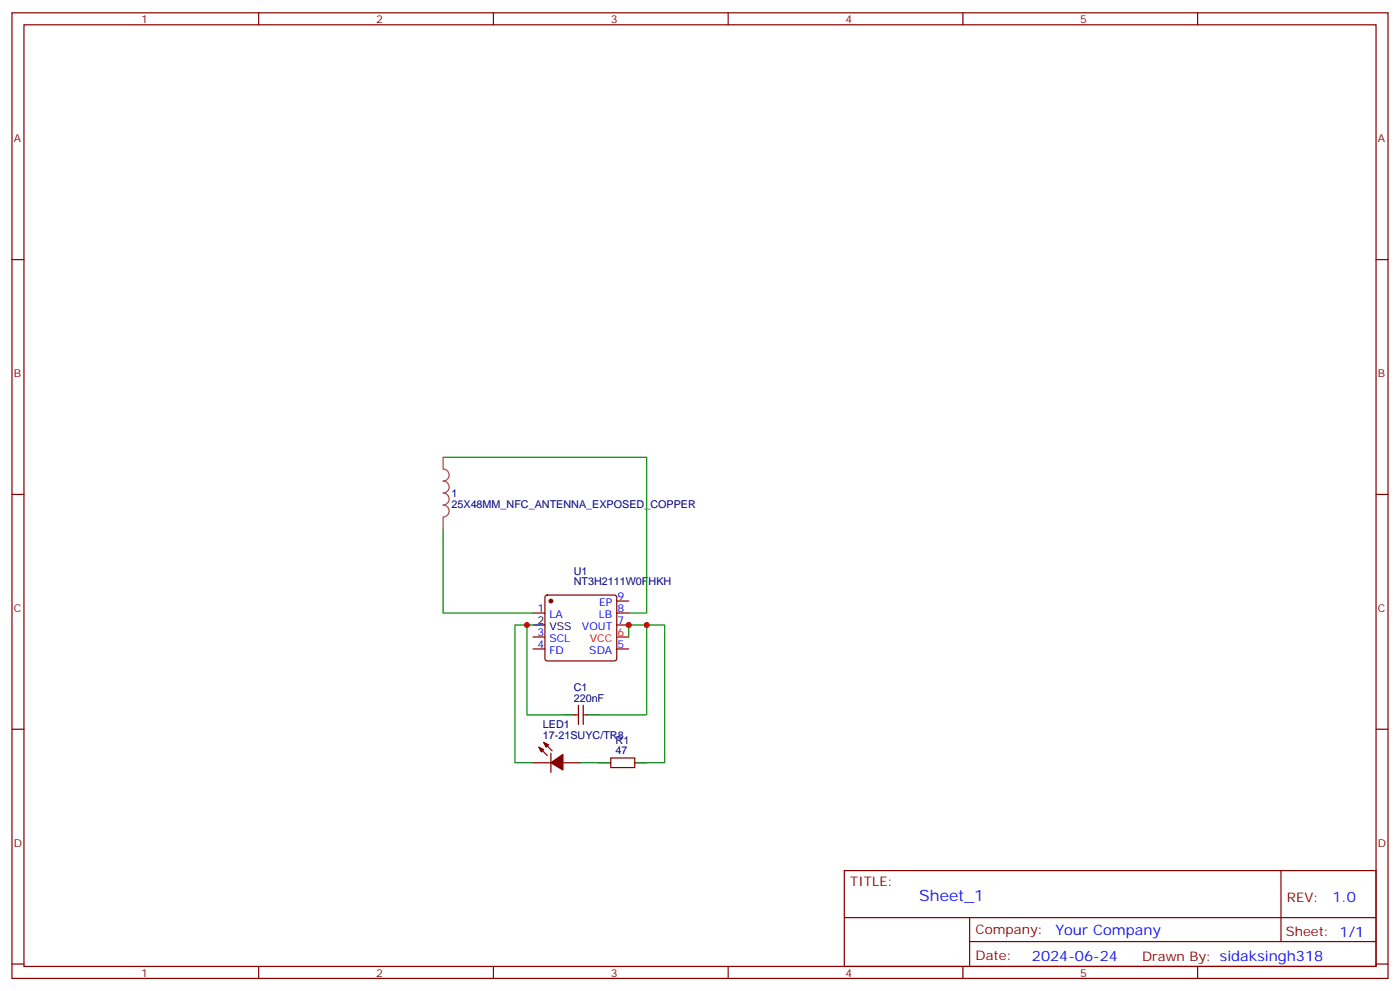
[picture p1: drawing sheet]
<svg xmlns="http://www.w3.org/2000/svg" width="412mm" height="292mm" viewBox="0 0 412 292" stroke-linecap="round" stroke-linejoin="round" font-family="sans-serif">
<g fill="none" stroke="#870000" stroke-width=".35">
<path d="M3.5 3.8h405.4v284.3h-405.4zM7.1 7.3h398.2v277.3h-398.2zM76.2 3.8v3.5M145.3 3.8v3.5M214.5 3.8v3.5M283.6 3.8v3.5M352.8 3.8v3.5M3.5 76.4h3.6M405.3 76.4h3.6M3.5 145.6h3.6M405.3 145.6h3.6M160.7 175.4l.5-.2h19.8l.5 .2 .2 .5v18l-.3 .5-.4 .2h-19.8l-.5-.2-.2-.5v-18z"/>
<path d="M181.7 177h3.5M157 180.5h3.5M157 191.1h3.5M157 187.6h3.5M181.7 180.5h3.5M181.7 184h3.5M181.7 191.1h3.5M3.5 214.7h3.6M160.2 218.6l2.4 2.5M169.3 210.5h1.1M170.4 207.7v5.6M171.8 207.7v5.6"/>
<path d="M171.8 210.5h1.1M405.3 214.7h3.6M157 224.6h5.3M158.7 220l2.5 2.5M162.3 221.8v5.6M165.8 224.6h5.3M179.9 223.2h7.1v2.8h-7.1zM248.7 256.4h156.6v28.2h-156.6zM377.3 256.4v20.9M248.7 270.2h156.5M285.6 277.3h119.6M285.6 270.2v14.1"/>
<path d="M3.5 283.9h3.6M76.2 284.6v3.5M145.3 284.6v3.5M214.5 284.6v3.5M283.6 284.6v3.5M352.8 284.6v3.5M405.3 283.9h3.6"/>
</g>
<path d="M181.7 187.6h3.5" fill="none" stroke="#f00" stroke-width=".35"/>
<path d="M157 184h3.5M165.8 210.5h3.5M172.9 210.5h3.5M176.4 224.6h3.5M187 224.6h3.5" fill="none" stroke="#000" stroke-width=".35"/>
<g fill="#870000" stroke="#870000" stroke-width=".35">
<path d="M158.7 220l1.5 .7-.7 .7z"/>
<path d="M160.2 218.6l1.4 .7-.7 .7z"/>
<path d="M162.3 224.6l3.5-2.5v4.6z"/>
<circle cx="162.3" cy="177" r=".53"/>
</g>
<path d="M130.5 134.7v3.4a1.76 1.76 0 0 1 1.8 1.8 1.76 1.76 0 0 1-1.8 1.8 1.76 1.76 0 0 1 1.8 1.7 1.76 1.76 0 0 1-1.8 1.8 1.76 1.76 0 0 1 1.8 1.7 1.76 1.76 0 0 1-1.8 1.8 1.76 1.76 0 0 1 1.8 1.8 1.76 1.76 0 0 1-1.8 1.7M130.5 152.3v3.5" fill="none" stroke="#a64a4a" stroke-width=".35"/>
<path d="M130.5 134.7h60v45.8h-5.3M130.5 155.8v24.7h26.5M155.2 184h-3.5v40.6h5.3M157 184h-1.8v26.5h10.6M185.2 187.6v-3.6h5.3v26.5h-14.1M190.5 184h5.3v40.6h-5.3M171.1 224.6h5.3" fill="none" stroke="#008700" stroke-width=".35"/>
<g fill="#c00">
<circle cx="185.2" cy="184" r=".88"/>
<circle cx="190.5" cy="184" r=".88"/>
<circle cx="155.2" cy="184" r=".88"/>
</g>
<text font-size="4.6" fill="#00f" x="270.8" y="265.4">Sheet_1</text>
<g font-size="4.2" fill="#00f">
<text x="392.5" y="265.6">1.0</text>
<text x="310.9" y="275.2">Your Company</text>
<text x="304" y="283">2024-06-24</text>
</g>
<g font-size="3.9" fill="#800">
<text x="250.5" y="260.9">TITLE:</text>
<text x="379.1" y="265.6">REV:</text>
<text x="287.4" y="275.1">Company:</text>
<text x="378.7" y="275.8">Sheet: 1/1</text>
<text x="287.4" y="282.8">Date:</text>
<text x="336.4" y="282.9">Drawn By: sidaksingh318</text>
</g>
<g font-size="3.2" fill="#800">
<text x="41.6" y="6.8">1</text>
<text x="110.8" y="6.8">2</text>
<text x="179.9" y="6.8">3</text>
<text x="249.1" y="6.8">4</text>
<text x="318.2" y="6.8">5</text>
<text x="4.1" y="41.9">A</text>
<text x="405.9" y="41.9">A</text>
<text x="4.1" y="111">B</text>
<text x="405.9" y="111">B</text>
<text x="4.1" y="180.2">C</text>
<text x="405.9" y="180.2">C</text>
<text x="4.1" y="249.3">D</text>
<text x="405.9" y="249.3">D</text>
<text x="41.6" y="287.6">1</text>
<text x="110.8" y="287.6">2</text>
<text x="179.9" y="287.6">3</text>
<text x="249.1" y="287.6">4</text>
<text x="318.2" y="287.6">5</text>
</g>
<g font-size="3.2" fill="#000080">
<text x="133" y="149.5">25X48MM_NFC_ANTENNA_EXPOSED_COPPER</text>
<text x="133" y="146.4">1</text>
<text x="169" y="172.4">NT3H2111W0FHKH</text>
<text x="169" y="169.3">U1</text>
<text x="169" y="203.5">C1</text>
<text x="169" y="206.6">220nF</text>
<text x="159.9" y="214.4">LED1</text>
<text x="159.9" y="217.6">17-21SUYC/TR8</text>
<text x="181.3" y="219">R1</text>
<text x="181.3" y="222.1">47</text>
</g>
<g font-size="3.2" fill="#00f">
<text x="176.5" y="178.4">EP</text>
<text x="181.9" y="176.6">9</text>
<text x="158.3" y="180.2">1</text>
<text x="161.8" y="181.9">LA</text>
<text x="171.4" y="185.5">VOUT</text>
<text x="176.4" y="181.9">LB</text>
<text x="181.9" y="180.2">8</text>
<text x="181.9" y="183.7">7</text>
<text x="158.3" y="190.7">4</text>
<text x="158.3" y="187.2">3</text>
<text x="161.8" y="189">SCL</text>
<text x="181.9" y="190.7">5</text>
<text x="161.8" y="192.5">FD</text>
<text x="173.6" y="192.5">SDA</text>
</g>
<g font-size="3.2">
<text x="158.3" y="183.7">2</text>
<text x="161.8" y="185.5">VSS</text>
</g>
<g font-size="3.2" fill="#f00">
<text x="173.8" y="189">VCC</text>
<text x="181.9" y="187.2">6</text>
</g>
</svg>
